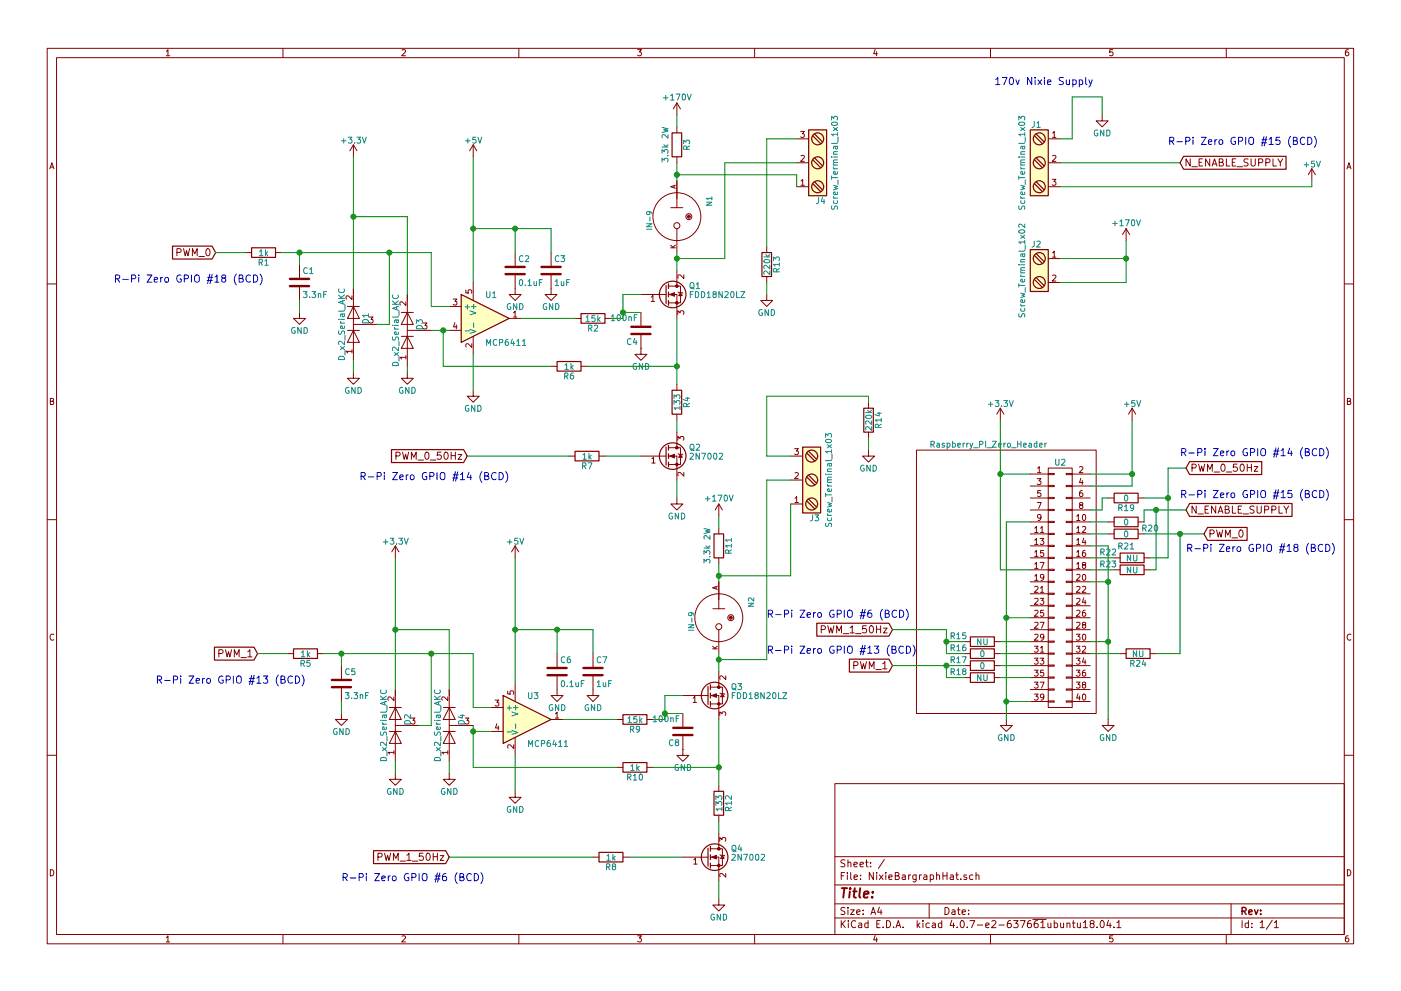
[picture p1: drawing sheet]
EESchema Schematic File Version 2
LIBS:power
LIBS:device
LIBS:switches
LIBS:relays
LIBS:motors
LIBS:transistors
LIBS:conn
LIBS:linear
LIBS:regul
LIBS:74xx
LIBS:cmos4000
LIBS:adc-dac
LIBS:memory
LIBS:xilinx
LIBS:microcontrollers
LIBS:dsp
LIBS:microchip
LIBS:analog_switches
LIBS:motorola
LIBS:texas
LIBS:intel
LIBS:audio
LIBS:interface
LIBS:digital-audio
LIBS:philips
LIBS:display
LIBS:cypress
LIBS:siliconi
LIBS:opto
LIBS:atmel
LIBS:contrib
LIBS:valves
LIBS:NixieBargraphHat-newparts
LIBS:nixies-us
LIBS:ETAclock
LIBS:ETAclock-cache
LIBS:NixieSupply5vto170vDCMBoostMini-cache
LIBS:NixieBargraphHat-cache
EELAYER 25 0
EELAYER END
$Descr A4 11693 8268
encoding utf-8
Sheet 1 1
Title ""
Date ""
Rev ""
Comp ""
Comment1 ""
Comment2 ""
Comment3 ""
Comment4 ""
$EndDescr
Text GLabel 1800 2100 0    60   Input ~ 0
PWM_0
$Comp
L R R1
U 1 1
P 2200 2100
F 0 "R1" V 2280 2100 50  0000 C CNN
F 1 "1k" V 2200 2100 50  0000 C CNN
F 2 "" V 2130 2100 50  0001 C CNN
F 3 "" H 2200 2100 50  0001 C CNN
	1    2200 2100
	0    1    1    0   
$EndComp
$Comp
L C C1
U 1 1
P 2500 2350
F 0 "C1" H 2525 2450 50  0000 L CNN
F 1 "3.3nF" H 2525 2250 50  0000 L CNN
F 2 "" H 2538 2200 50  0001 C CNN
F 3 "" H 2500 2350 50  0001 C CNN
	1    2500 2350
	1    0    0    -1  
$EndComp
$Comp
L R R4
U 1 1
P 5650 3350
F 0 "R4" V 5730 3350 50  0000 C CNN
F 1 "133" V 5650 3350 50  0000 C CNN
F 2 "" V 5580 3350 50  0001 C CNN
F 3 "" H 5650 3350 50  0001 C CNN
	1    5650 3350
	1    0    0    -1  
$EndComp
$Comp
L R R2
U 1 1
P 4950 2650
F 0 "R2" V 5030 2650 50  0000 C CNN
F 1 "15k" V 4950 2650 50  0000 C CNN
F 2 "" V 4880 2650 50  0001 C CNN
F 3 "" H 4950 2650 50  0001 C CNN
	1    4950 2650
	0    1    1    0   
$EndComp
$Comp
L R R3
U 1 1
P 5650 1200
F 0 "R3" V 5730 1200 50  0000 C CNN
F 1 "3.3k 2W" V 5550 1200 50  0000 C CNN
F 2 "" V 5580 1200 50  0001 C CNN
F 3 "" H 5650 1200 50  0001 C CNN
	1    5650 1200
	1    0    0    -1  
$EndComp
$Comp
L 2N7002 Q2
U 1 1
P 5550 3800
F 0 "Q2" H 5750 3875 50  0000 L CNN
F 1 "2N7002" H 5750 3800 50  0000 L CNN
F 2 "TO_SOT_Packages_SMD:SOT-23" H 5750 3725 50  0001 L CIN
F 3 "" H 5550 3800 50  0001 L CNN
	1    5550 3800
	1    0    0    -1  
$EndComp
$Comp
L C C4
U 1 1
P 5350 2750
F 0 "C4" H 5375 2850 50  0000 L CNN
F 1 "100nF" H 5375 2650 50  0000 L CNN
F 2 "" H 5388 2600 50  0001 C CNN
F 3 "" H 5350 2750 50  0001 C CNN
	1    5350 2750
	-1   0    0    1   
$EndComp
$Comp
L BSP129 Q1
U 1 1
P 5550 2450
F 0 "Q1" H 5750 2525 50  0000 L CNN
F 1 "FDD18N20LZ" H 5750 2450 50  0000 L CNN
F 2 "TO_SOT_Packages_SMD:SOT-223-3Lead_TabPin2" H 5750 2375 50  0001 L CIN
F 3 "https://www.digikey.com/product-detail/en/on-semiconductor/FDD18N20LZ/FDD18N20LZCT-ND/3908087" H 5550 2450 50  0001 L CNN
	1    5550 2450
	1    0    0    -1  
$EndComp
$Comp
L MCP6001 U1
U 1 1
P 4050 2650
F 0 "U1" H 4050 2850 50  0000 L CNN
F 1 "MCP6411" H 4050 2450 50  0000 L CNN
F 2 "" H 4050 2650 50  0001 C CNN
F 3 "http://ww1.microchip.com/downloads/en/DeviceDoc/20005791B.pdf" H 4050 2850 50  0001 C CNN
	1    4050 2650
	1    0    0    -1  
$EndComp
$Comp
L GND #PWR19
U 1 1
P 5650 4150
F 0 "#PWR19" H 5650 3900 50  0001 C CNN
F 1 "GND" H 5650 4000 50  0000 C CNN
F 2 "" H 5650 4150 50  0001 C CNN
F 3 "" H 5650 4150 50  0001 C CNN
	1    5650 4150
	1    0    0    -1  
$EndComp
$Comp
L GND #PWR10
U 1 1
P 3950 3250
F 0 "#PWR10" H 3950 3000 50  0001 C CNN
F 1 "GND" H 3950 3100 50  0000 C CNN
F 2 "" H 3950 3250 50  0001 C CNN
F 3 "" H 3950 3250 50  0001 C CNN
	1    3950 3250
	1    0    0    -1  
$EndComp
$Comp
L GND #PWR1
U 1 1
P 2500 2600
F 0 "#PWR1" H 2500 2350 50  0001 C CNN
F 1 "GND" H 2500 2450 50  0000 C CNN
F 2 "" H 2500 2600 50  0001 C CNN
F 3 "" H 2500 2600 50  0001 C CNN
	1    2500 2600
	1    0    0    -1  
$EndComp
Text GLabel 3900 3800 0    60   Input ~ 0
PWM_0_50Hz
$Comp
L +170V #PWR18
U 1 1
P 5650 950
F 0 "#PWR18" H 5650 800 50  0001 C CNN
F 1 "+170V" H 5650 1100 50  0000 C CNN
F 2 "" H 5900 1000 50  0001 C CNN
F 3 "" H 5900 1000 50  0001 C CNN
	1    5650 950 
	1    0    0    -1  
$EndComp
$Comp
L IN-9 N1
U 1 1
P 5650 1800
F 0 "N1" H 5475 2050 45  0000 L BNN
F 1 "IN-9" H 5600 1550 45  0000 L BNN
F 2 "nixies-us_IN-9" H 5680 1950 20  0001 C CNN
F 3 "" H 5650 1800 60  0001 C CNN
	1    5650 1800
	0    1    1    0   
$EndComp
$Comp
L GND #PWR4
U 1 1
P 2950 3100
F 0 "#PWR4" H 2950 2850 50  0001 C CNN
F 1 "GND" H 2950 2950 50  0000 C CNN
F 2 "" H 2950 3100 50  0001 C CNN
F 3 "" H 2950 3100 50  0001 C CNN
	1    2950 3100
	1    0    0    -1  
$EndComp
$Comp
L +3.3V #PWR3
U 1 1
P 2950 1300
F 0 "#PWR3" H 2950 1150 50  0001 C CNN
F 1 "+3.3V" H 2950 1440 50  0000 C CNN
F 2 "" H 2950 1300 50  0001 C CNN
F 3 "" H 2950 1300 50  0001 C CNN
	1    2950 1300
	1    0    0    -1  
$EndComp
Text Notes 950  2350 0    60   ~ 0
R-Pi Zero GPIO #18 (BCD)
$Comp
L D_x2_Serial_AKC D1
U 1 1
P 2950 2700
F 0 "D1" H 3000 2600 50  0000 C CNN
F 1 "D_x2_Serial_AKC" H 2950 2800 50  0000 C CNN
F 2 "" H 2950 2700 50  0001 C CNN
F 3 "https://www.digikey.com/product-detail/en/nexperia-usa-inc/BAV99235/1727-4311-1-ND/2209921" H 2950 2700 50  0001 C CNN
	1    2950 2700
	0    -1   -1   0   
$EndComp
Wire Wire Line
	5650 2650 5650 3050
Wire Wire Line
	5650 3050 5650 3200
Wire Wire Line
	5650 3500 5650 3600
Wire Wire Line
	4350 2650 4800 2650
Wire Wire Line
	2350 2100 2500 2100
Wire Wire Line
	2500 2100 3250 2100
Wire Wire Line
	3250 2100 3600 2100
Wire Wire Line
	3600 2100 3600 2550
Wire Wire Line
	3600 2550 3750 2550
Wire Wire Line
	3600 2750 3700 2750
Wire Wire Line
	3700 2750 3750 2750
Connection ~ 5650 3050
Wire Wire Line
	2050 2100 1800 2100
Wire Wire Line
	2500 2600 2500 2500
Wire Wire Line
	5650 4150 5650 4000
Wire Wire Line
	3950 3250 3950 2950
Wire Wire Line
	3900 3800 4750 3800
Wire Wire Line
	5650 950  5650 1050
Wire Wire Line
	5650 2100 5650 2150
Wire Wire Line
	5650 2150 5650 2250
Wire Wire Line
	5650 1350 5650 1450
Wire Wire Line
	5650 1450 5650 1500
Wire Wire Line
	2500 2200 2500 2100
Connection ~ 2500 2100
Wire Wire Line
	2950 1300 2950 1800
Wire Wire Line
	2950 1800 2950 2400
Wire Wire Line
	3150 2700 3250 2700
Wire Wire Line
	3250 2700 3250 2100
Connection ~ 3250 2100
Wire Wire Line
	2950 3100 2950 3000
Wire Wire Line
	3950 1300 3950 1900
Wire Wire Line
	3950 1900 3950 2350
Wire Wire Line
	5200 2650 5100 2650
Wire Wire Line
	5200 2450 5200 2600
Wire Wire Line
	5200 2600 5200 2650
Wire Wire Line
	5200 2450 5350 2450
Wire Wire Line
	5200 2600 5350 2600
Connection ~ 5200 2600
$Comp
L C C2
U 1 1
P 4300 2250
F 0 "C2" H 4325 2350 50  0000 L CNN
F 1 "0.1uF" H 4325 2150 50  0000 L CNN
F 2 "" H 4338 2100 50  0001 C CNN
F 3 "" H 4300 2250 50  0001 C CNN
	1    4300 2250
	1    0    0    -1  
$EndComp
Wire Wire Line
	4300 1900 4300 2100
$Comp
L GND #PWR11
U 1 1
P 4300 2400
F 0 "#PWR11" H 4300 2150 50  0001 C CNN
F 1 "GND" H 4300 2250 50  0000 C CNN
F 2 "" H 4300 2400 50  0001 C CNN
F 3 "" H 4300 2400 50  0001 C CNN
	1    4300 2400
	1    0    0    -1  
$EndComp
$Comp
L C C3
U 1 1
P 4600 2250
F 0 "C3" H 4625 2350 50  0000 L CNN
F 1 "1uF" H 4625 2150 50  0000 L CNN
F 2 "" H 4638 2100 50  0001 C CNN
F 3 "" H 4600 2250 50  0001 C CNN
	1    4600 2250
	1    0    0    -1  
$EndComp
$Comp
L GND #PWR14
U 1 1
P 4600 2400
F 0 "#PWR14" H 4600 2150 50  0001 C CNN
F 1 "GND" H 4600 2250 50  0000 C CNN
F 2 "" H 4600 2400 50  0001 C CNN
F 3 "" H 4600 2400 50  0001 C CNN
	1    4600 2400
	1    0    0    -1  
$EndComp
Wire Wire Line
	4600 1900 4600 2100
Connection ~ 4300 1900
Text Notes 3000 4000 0    60   ~ 0
R-Pi Zero GPIO #14 (BCD)
Text GLabel 9850 1350 2    60   Input ~ 0
N_ENABLE_SUPPLY
Text Notes 9750 1200 0    60   ~ 0
R-Pi Zero GPIO #15 (BCD)\n
$Comp
L Raspberry_PI_Zero_Hat U2
U 1 1
P 8450 4800
F 0 "U2" H 8850 5750 50  0000 C CNN
F 1 "Raspberry_PI_Zero_Header" H 8250 5900 50  0000 C CNN
F 2 "" H 8850 3700 50  0000 C CNN
F 3 "" H 8850 3700 50  0000 C CNN
	1    8450 4800
	1    0    0    -1  
$EndComp
$Comp
L Screw_Terminal_1x03 J1
U 1 1
P 8650 1350
F 0 "J1" H 8650 1700 50  0000 C TNN
F 1 "Screw_Terminal_1x03" V 8500 1350 50  0000 C TNN
F 2 "" H 8650 1025 50  0001 C CNN
F 3 "" H 8625 1450 50  0001 C CNN
	1    8650 1350
	1    0    0    -1  
$EndComp
$Comp
L Screw_Terminal_1x02 J2
U 1 1
P 8650 2250
F 0 "J2" H 8650 2500 50  0000 C TNN
F 1 "Screw_Terminal_1x02" V 8500 2250 50  0000 C TNN
F 2 "" H 8650 2025 50  0001 C CNN
F 3 "" H 8625 2250 50  0001 C CNN
	1    8650 2250
	1    0    0    -1  
$EndComp
$Comp
L +170V #PWR29
U 1 1
P 9400 2000
F 0 "#PWR29" H 9400 1850 50  0001 C CNN
F 1 "+170V" H 9400 2150 50  0000 C CNN
F 2 "" H 9650 2050 50  0001 C CNN
F 3 "" H 9650 2050 50  0001 C CNN
	1    9400 2000
	1    0    0    -1  
$EndComp
Wire Wire Line
	8850 2150 9400 2150
Wire Wire Line
	9400 2000 9400 2150
Wire Wire Line
	9400 2150 9400 2350
Wire Wire Line
	9400 2350 8850 2350
Connection ~ 9400 2150
$Comp
L GND #PWR27
U 1 1
P 9200 950
F 0 "#PWR27" H 9200 700 50  0001 C CNN
F 1 "GND" H 9200 800 50  0000 C CNN
F 2 "" H 9200 950 50  0001 C CNN
F 3 "" H 9200 950 50  0001 C CNN
	1    9200 950 
	1    0    0    -1  
$EndComp
Wire Wire Line
	8850 1150 8950 1150
Wire Wire Line
	8950 1150 8950 800 
Wire Wire Line
	8950 800  9200 800 
Wire Wire Line
	9200 800  9200 950 
Text Notes 8300 700  0    60   ~ 0
170v Nixie Supply \n
Wire Wire Line
	9850 1350 8850 1350
$Comp
L +5V #PWR31
U 1 1
P 10950 1500
F 0 "#PWR31" H 10950 1350 50  0001 C CNN
F 1 "+5V" H 10950 1640 50  0000 C CNN
F 2 "" H 10950 1500 50  0001 C CNN
F 3 "" H 10950 1500 50  0001 C CNN
	1    10950 1500
	1    0    0    -1  
$EndComp
Wire Wire Line
	8850 1550 10950 1550
Wire Wire Line
	10950 1550 10950 1500
Text GLabel 9900 4250 2    60   Input ~ 0
N_ENABLE_SUPPLY
Text Notes 9850 4150 0    60   ~ 0
R-Pi Zero GPIO #15 (BCD)\n
Wire Wire Line
	9550 4350 9550 4250
Wire Wire Line
	9550 4250 9650 4250
Wire Wire Line
	9650 4250 9900 4250
Text Notes 9900 4600 0    60   ~ 0
R-Pi Zero GPIO #18 (BCD)
Text GLabel 10050 4450 2    60   Input ~ 0
PWM_0
Wire Wire Line
	9100 4850 9250 4850
Wire Wire Line
	9250 4550 9250 4850
Wire Wire Line
	9250 4850 9250 5350
Wire Wire Line
	9250 5350 9250 6000
Wire Wire Line
	9100 5350 9250 5350
Connection ~ 9250 4850
$Comp
L GND #PWR26
U 1 1
P 8400 6000
F 0 "#PWR26" H 8400 5750 50  0001 C CNN
F 1 "GND" H 8400 5850 50  0000 C CNN
F 2 "" H 8400 6000 50  0001 C CNN
F 3 "" H 8400 6000 50  0001 C CNN
	1    8400 6000
	1    0    0    -1  
$EndComp
Wire Wire Line
	8400 5850 8600 5850
Wire Wire Line
	8400 4350 8400 5150
Wire Wire Line
	8400 5150 8400 5850
Wire Wire Line
	8400 5850 8400 6000
Wire Wire Line
	8600 5150 8400 5150
Connection ~ 8400 5850
Wire Wire Line
	8600 4350 8400 4350
Connection ~ 8400 5150
$Comp
L +5V #PWR30
U 1 1
P 9450 3500
F 0 "#PWR30" H 9450 3350 50  0001 C CNN
F 1 "+5V" H 9450 3640 50  0000 C CNN
F 2 "" H 9450 3500 50  0001 C CNN
F 3 "" H 9450 3500 50  0001 C CNN
	1    9450 3500
	1    0    0    -1  
$EndComp
Wire Wire Line
	9450 4050 9100 4050
Wire Wire Line
	9450 3500 9450 3950
Wire Wire Line
	9450 3950 9450 4050
Wire Wire Line
	9100 3950 9450 3950
Connection ~ 9450 3950
$Comp
L +3.3V #PWR25
U 1 1
P 8350 3500
F 0 "#PWR25" H 8350 3350 50  0001 C CNN
F 1 "+3.3V" H 8350 3640 50  0000 C CNN
F 2 "" H 8350 3500 50  0001 C CNN
F 3 "" H 8350 3500 50  0001 C CNN
	1    8350 3500
	1    0    0    -1  
$EndComp
Wire Wire Line
	8600 3950 8350 3950
Wire Wire Line
	8350 3500 8350 3950
Wire Wire Line
	8350 3950 8350 4750
Wire Wire Line
	8350 4750 8600 4750
Connection ~ 8350 3950
$Comp
L GND #PWR28
U 1 1
P 9250 6000
F 0 "#PWR28" H 9250 5750 50  0001 C CNN
F 1 "GND" H 9250 5850 50  0000 C CNN
F 2 "" H 9250 6000 50  0001 C CNN
F 3 "" H 9250 6000 50  0001 C CNN
	1    9250 6000
	1    0    0    -1  
$EndComp
Connection ~ 9250 5350
Wire Wire Line
	9100 4550 9250 4550
Text Notes 9850 3800 0    60   ~ 0
R-Pi Zero GPIO #14 (BCD)
Text GLabel 9900 3900 2    60   Input ~ 0
PWM_0_50Hz
Wire Wire Line
	3950 1900 4300 1900
Wire Wire Line
	4300 1900 4600 1900
$Comp
L +5V #PWR9
U 1 1
P 3950 1300
F 0 "#PWR9" H 3950 1150 50  0001 C CNN
F 1 "+5V" H 3950 1440 50  0000 C CNN
F 2 "" H 3950 1300 50  0001 C CNN
F 3 "" H 3950 1300 50  0001 C CNN
	1    3950 1300
	1    0    0    -1  
$EndComp
Connection ~ 3950 1900
Text GLabel 2150 5450 0    60   Input ~ 0
PWM_1
$Comp
L R R5
U 1 1
P 2550 5450
F 0 "R5" V 2630 5450 50  0000 C CNN
F 1 "1k" V 2550 5450 50  0000 C CNN
F 2 "" V 2480 5450 50  0001 C CNN
F 3 "" H 2550 5450 50  0001 C CNN
	1    2550 5450
	0    1    1    0   
$EndComp
$Comp
L C C5
U 1 1
P 2850 5700
F 0 "C5" H 2875 5800 50  0000 L CNN
F 1 "3.3nF" H 2875 5600 50  0000 L CNN
F 2 "" H 2888 5550 50  0001 C CNN
F 3 "" H 2850 5700 50  0001 C CNN
	1    2850 5700
	1    0    0    -1  
$EndComp
$Comp
L R R12
U 1 1
P 6000 6700
F 0 "R12" V 6080 6700 50  0000 C CNN
F 1 "133" V 6000 6700 50  0000 C CNN
F 2 "" V 5930 6700 50  0001 C CNN
F 3 "" H 6000 6700 50  0001 C CNN
	1    6000 6700
	1    0    0    -1  
$EndComp
$Comp
L R R9
U 1 1
P 5300 6000
F 0 "R9" V 5380 6000 50  0000 C CNN
F 1 "15k" V 5300 6000 50  0000 C CNN
F 2 "" V 5230 6000 50  0001 C CNN
F 3 "" H 5300 6000 50  0001 C CNN
	1    5300 6000
	0    1    1    0   
$EndComp
$Comp
L R R11
U 1 1
P 6000 4550
F 0 "R11" V 6080 4550 50  0000 C CNN
F 1 "3.3k 2W" V 5900 4550 50  0000 C CNN
F 2 "" V 5930 4550 50  0001 C CNN
F 3 "" H 6000 4550 50  0001 C CNN
	1    6000 4550
	1    0    0    -1  
$EndComp
$Comp
L 2N7002 Q4
U 1 1
P 5900 7150
F 0 "Q4" H 6100 7225 50  0000 L CNN
F 1 "2N7002" H 6100 7150 50  0000 L CNN
F 2 "TO_SOT_Packages_SMD:SOT-23" H 6100 7075 50  0001 L CIN
F 3 "" H 5900 7150 50  0001 L CNN
	1    5900 7150
	1    0    0    -1  
$EndComp
$Comp
L C C8
U 1 1
P 5700 6100
F 0 "C8" H 5725 6200 50  0000 L CNN
F 1 "100nF" H 5725 6000 50  0000 L CNN
F 2 "" H 5738 5950 50  0001 C CNN
F 3 "" H 5700 6100 50  0001 C CNN
	1    5700 6100
	-1   0    0    1   
$EndComp
$Comp
L BSP129 Q3
U 1 1
P 5900 5800
F 0 "Q3" H 6100 5875 50  0000 L CNN
F 1 "FDD18N20LZ" H 6100 5800 50  0000 L CNN
F 2 "TO_SOT_Packages_SMD:SOT-223-3Lead_TabPin2" H 6100 5725 50  0001 L CIN
F 3 "https://www.digikey.com/product-detail/en/on-semiconductor/FDD18N20LZ/FDD18N20LZCT-ND/3908087" H 5900 5800 50  0001 L CNN
	1    5900 5800
	1    0    0    -1  
$EndComp
$Comp
L MCP6001 U3
U 1 1
P 4400 6000
F 0 "U3" H 4400 6200 50  0000 L CNN
F 1 "MCP6411" H 4400 5800 50  0000 L CNN
F 2 "" H 4400 6000 50  0001 C CNN
F 3 "http://ww1.microchip.com/downloads/en/DeviceDoc/20005791B.pdf" H 4400 6200 50  0001 C CNN
	1    4400 6000
	1    0    0    -1  
$EndComp
$Comp
L GND #PWR22
U 1 1
P 6000 7500
F 0 "#PWR22" H 6000 7250 50  0001 C CNN
F 1 "GND" H 6000 7350 50  0000 C CNN
F 2 "" H 6000 7500 50  0001 C CNN
F 3 "" H 6000 7500 50  0001 C CNN
	1    6000 7500
	1    0    0    -1  
$EndComp
$Comp
L GND #PWR13
U 1 1
P 4300 6600
F 0 "#PWR13" H 4300 6350 50  0001 C CNN
F 1 "GND" H 4300 6450 50  0000 C CNN
F 2 "" H 4300 6600 50  0001 C CNN
F 3 "" H 4300 6600 50  0001 C CNN
	1    4300 6600
	1    0    0    -1  
$EndComp
$Comp
L GND #PWR2
U 1 1
P 2850 5950
F 0 "#PWR2" H 2850 5700 50  0001 C CNN
F 1 "GND" H 2850 5800 50  0000 C CNN
F 2 "" H 2850 5950 50  0001 C CNN
F 3 "" H 2850 5950 50  0001 C CNN
	1    2850 5950
	1    0    0    -1  
$EndComp
Text GLabel 3750 7150 0    60   Input ~ 0
PWM_1_50Hz
$Comp
L +170V #PWR21
U 1 1
P 6000 4300
F 0 "#PWR21" H 6000 4150 50  0001 C CNN
F 1 "+170V" H 6000 4450 50  0000 C CNN
F 2 "" H 6250 4350 50  0001 C CNN
F 3 "" H 6250 4350 50  0001 C CNN
	1    6000 4300
	1    0    0    -1  
$EndComp
$Comp
L IN-9 N2
U 1 1
P 6000 5150
F 0 "N2" H 5825 5400 45  0000 L BNN
F 1 "IN-9" H 5950 4900 45  0000 L BNN
F 2 "nixies-us_IN-9" H 6030 5300 20  0001 C CNN
F 3 "" H 6000 5150 60  0001 C CNN
	1    6000 5150
	0    1    1    0   
$EndComp
$Comp
L GND #PWR6
U 1 1
P 3300 6450
F 0 "#PWR6" H 3300 6200 50  0001 C CNN
F 1 "GND" H 3300 6300 50  0000 C CNN
F 2 "" H 3300 6450 50  0001 C CNN
F 3 "" H 3300 6450 50  0001 C CNN
	1    3300 6450
	1    0    0    -1  
$EndComp
$Comp
L +3.3V #PWR5
U 1 1
P 3300 4650
F 0 "#PWR5" H 3300 4500 50  0001 C CNN
F 1 "+3.3V" H 3300 4790 50  0000 C CNN
F 2 "" H 3300 4650 50  0001 C CNN
F 3 "" H 3300 4650 50  0001 C CNN
	1    3300 4650
	1    0    0    -1  
$EndComp
Text Notes 1300 5700 0    60   ~ 0
R-Pi Zero GPIO #13 (BCD)
$Comp
L D_x2_Serial_AKC D2
U 1 1
P 3300 6050
F 0 "D2" H 3350 5950 50  0000 C CNN
F 1 "D_x2_Serial_AKC" H 3300 6150 50  0000 C CNN
F 2 "" H 3300 6050 50  0001 C CNN
F 3 "https://www.digikey.com/product-detail/en/nexperia-usa-inc/BAV99235/1727-4311-1-ND/2209921" H 3300 6050 50  0001 C CNN
	1    3300 6050
	0    -1   -1   0   
$EndComp
Wire Wire Line
	6000 6000 6000 6400
Wire Wire Line
	6000 6400 6000 6550
Wire Wire Line
	6000 6850 6000 6950
Wire Wire Line
	4700 6000 5150 6000
Wire Wire Line
	2700 5450 2850 5450
Wire Wire Line
	2850 5450 3600 5450
Wire Wire Line
	3600 5450 3950 5450
Wire Wire Line
	3950 5450 3950 5900
Wire Wire Line
	3950 5900 4100 5900
Wire Wire Line
	4100 6100 3950 6100
Wire Wire Line
	3950 6050 3950 6100
Wire Wire Line
	3950 6100 3950 6400
Connection ~ 6000 6400
Wire Wire Line
	2400 5450 2150 5450
Wire Wire Line
	2850 5950 2850 5850
Wire Wire Line
	6000 7500 6000 7350
Wire Wire Line
	4300 6600 4300 6300
Wire Wire Line
	3750 7150 4950 7150
Wire Wire Line
	6000 4300 6000 4400
Wire Wire Line
	6000 5450 6000 5500
Wire Wire Line
	6000 5500 6000 5600
Wire Wire Line
	6000 4700 6000 4800
Wire Wire Line
	6000 4800 6000 4850
Wire Wire Line
	2850 5550 2850 5450
Connection ~ 2850 5450
Wire Wire Line
	3300 4650 3300 5250
Wire Wire Line
	3300 5250 3300 5750
Wire Wire Line
	3500 6050 3600 6050
Wire Wire Line
	3600 6050 3600 5450
Connection ~ 3600 5450
Wire Wire Line
	3300 6450 3300 6350
Wire Wire Line
	4300 4650 4300 5250
Wire Wire Line
	4300 5250 4300 5700
Wire Wire Line
	5550 6000 5450 6000
Wire Wire Line
	5550 5800 5550 5950
Wire Wire Line
	5550 5950 5550 6000
Wire Wire Line
	5550 5800 5700 5800
Wire Wire Line
	5550 5950 5700 5950
Connection ~ 5550 5950
$Comp
L C C6
U 1 1
P 4650 5600
F 0 "C6" H 4675 5700 50  0000 L CNN
F 1 "0.1uF" H 4675 5500 50  0000 L CNN
F 2 "" H 4688 5450 50  0001 C CNN
F 3 "" H 4650 5600 50  0001 C CNN
	1    4650 5600
	1    0    0    -1  
$EndComp
Wire Wire Line
	4650 5250 4650 5450
$Comp
L GND #PWR15
U 1 1
P 4650 5750
F 0 "#PWR15" H 4650 5500 50  0001 C CNN
F 1 "GND" H 4650 5600 50  0000 C CNN
F 2 "" H 4650 5750 50  0001 C CNN
F 3 "" H 4650 5750 50  0001 C CNN
	1    4650 5750
	1    0    0    -1  
$EndComp
$Comp
L C C7
U 1 1
P 4950 5600
F 0 "C7" H 4975 5700 50  0000 L CNN
F 1 "1uF" H 4975 5500 50  0000 L CNN
F 2 "" H 4988 5450 50  0001 C CNN
F 3 "" H 4950 5600 50  0001 C CNN
	1    4950 5600
	1    0    0    -1  
$EndComp
$Comp
L GND #PWR16
U 1 1
P 4950 5750
F 0 "#PWR16" H 4950 5500 50  0001 C CNN
F 1 "GND" H 4950 5600 50  0000 C CNN
F 2 "" H 4950 5750 50  0001 C CNN
F 3 "" H 4950 5750 50  0001 C CNN
	1    4950 5750
	1    0    0    -1  
$EndComp
Wire Wire Line
	4950 5250 4950 5450
Connection ~ 4650 5250
Text Notes 2850 7350 0    60   ~ 0
R-Pi Zero GPIO #6 (BCD)
Wire Wire Line
	4300 5250 4650 5250
Wire Wire Line
	4650 5250 4950 5250
$Comp
L +5V #PWR12
U 1 1
P 4300 4650
F 0 "#PWR12" H 4300 4500 50  0001 C CNN
F 1 "+5V" H 4300 4790 50  0000 C CNN
F 2 "" H 4300 4650 50  0001 C CNN
F 3 "" H 4300 4650 50  0001 C CNN
	1    4300 4650
	1    0    0    -1  
$EndComp
Connection ~ 4300 5250
Wire Wire Line
	9750 3900 9750 4150
Wire Wire Line
	9750 4150 9750 4650
Wire Wire Line
	9750 3900 9900 3900
Text GLabel 7450 5550 0    60   Input ~ 0
PWM_1
Text Notes 6400 5450 0    60   ~ 0
R-Pi Zero GPIO #13 (BCD)
Text Notes 6400 5150 0    60   ~ 0
R-Pi Zero GPIO #6 (BCD)
Text GLabel 7450 5250 0    60   Input ~ 0
PWM_1_50Hz
Wire Wire Line
	7900 5250 7900 5350
Wire Wire Line
	7900 5350 7900 5450
Wire Wire Line
	7900 5250 7450 5250
$Comp
L GND #PWR20
U 1 1
P 5700 6250
F 0 "#PWR20" H 5700 6000 50  0001 C CNN
F 1 "GND" H 5700 6100 50  0000 C CNN
F 2 "" H 5700 6250 50  0001 C CNN
F 3 "" H 5700 6250 50  0001 C CNN
	1    5700 6250
	1    0    0    -1  
$EndComp
Wire Wire Line
	5700 6250 5700 6250
$Comp
L GND #PWR17
U 1 1
P 5350 2900
F 0 "#PWR17" H 5350 2650 50  0001 C CNN
F 1 "GND" H 5350 2750 50  0000 C CNN
F 2 "" H 5350 2900 50  0001 C CNN
F 3 "" H 5350 2900 50  0001 C CNN
	1    5350 2900
	1    0    0    -1  
$EndComp
Wire Wire Line
	5350 2900 5350 2900
$Comp
L R R6
U 1 1
P 4750 3050
F 0 "R6" V 4830 3050 50  0000 C CNN
F 1 "1k" V 4750 3050 50  0000 C CNN
F 2 "" V 4680 3050 50  0001 C CNN
F 3 "" H 4750 3050 50  0001 C CNN
	1    4750 3050
	0    1    1    0   
$EndComp
Wire Wire Line
	4900 3050 5650 3050
$Comp
L R R10
U 1 1
P 5300 6400
F 0 "R10" V 5380 6400 50  0000 C CNN
F 1 "1k" V 5300 6400 50  0000 C CNN
F 2 "" V 5230 6400 50  0001 C CNN
F 3 "" H 5300 6400 50  0001 C CNN
	1    5300 6400
	0    1    1    0   
$EndComp
Wire Wire Line
	5450 6400 6000 6400
Wire Wire Line
	3950 6400 5150 6400
$Comp
L R R8
U 1 1
P 5100 7150
F 0 "R8" V 5180 7150 50  0000 C CNN
F 1 "1k" V 5100 7150 50  0000 C CNN
F 2 "" V 5030 7150 50  0001 C CNN
F 3 "" H 5100 7150 50  0001 C CNN
	1    5100 7150
	0    1    1    0   
$EndComp
Wire Wire Line
	5250 7150 5700 7150
$Comp
L R R7
U 1 1
P 4900 3800
F 0 "R7" V 4980 3800 50  0000 C CNN
F 1 "1k" V 4900 3800 50  0000 C CNN
F 2 "" V 4830 3800 50  0001 C CNN
F 3 "" H 4900 3800 50  0001 C CNN
	1    4900 3800
	0    1    1    0   
$EndComp
Wire Wire Line
	5050 3800 5350 3800
$Comp
L Screw_Terminal_1x03 J4
U 1 1
P 6850 1350
F 0 "J4" H 6850 1700 50  0000 C TNN
F 1 "Screw_Terminal_1x03" V 6700 1350 50  0000 C TNN
F 2 "" H 6850 1025 50  0001 C CNN
F 3 "" H 6825 1450 50  0001 C CNN
	1    6850 1350
	-1   0    0    1   
$EndComp
$Comp
L Screw_Terminal_1x03 J3
U 1 1
P 6800 4000
F 0 "J3" H 6800 4350 50  0000 C TNN
F 1 "Screw_Terminal_1x03" V 6650 4000 50  0000 C TNN
F 2 "" H 6800 3675 50  0001 C CNN
F 3 "" H 6775 4100 50  0001 C CNN
	1    6800 4000
	-1   0    0    1   
$EndComp
Wire Wire Line
	6600 4200 6600 4800
Wire Wire Line
	6600 4800 6000 4800
Connection ~ 6000 4800
Wire Wire Line
	6000 5500 6400 5500
Wire Wire Line
	6400 5500 6400 4000
Wire Wire Line
	6400 4000 6600 4000
Connection ~ 6000 5500
Wire Wire Line
	6650 1550 6650 1450
Wire Wire Line
	6650 1450 5650 1450
Connection ~ 5650 1450
Wire Wire Line
	6650 1350 6050 1350
Wire Wire Line
	6050 1350 6050 2150
Wire Wire Line
	6050 2150 5650 2150
Connection ~ 5650 2150
$Comp
L R R13
U 1 1
P 6400 2200
F 0 "R13" V 6480 2200 50  0000 C CNN
F 1 "220k" V 6400 2200 50  0000 C CNN
F 2 "" V 6330 2200 50  0001 C CNN
F 3 "" H 6400 2200 50  0001 C CNN
	1    6400 2200
	1    0    0    -1  
$EndComp
$Comp
L GND #PWR23
U 1 1
P 6400 2450
F 0 "#PWR23" H 6400 2200 50  0001 C CNN
F 1 "GND" H 6400 2300 50  0000 C CNN
F 2 "" H 6400 2450 50  0001 C CNN
F 3 "" H 6400 2450 50  0001 C CNN
	1    6400 2450
	1    0    0    -1  
$EndComp
Wire Wire Line
	6650 1150 6400 1150
Wire Wire Line
	6400 1150 6400 2050
Wire Wire Line
	6400 2450 6400 2350
$Comp
L R R14
U 1 1
P 7250 3500
F 0 "R14" V 7330 3500 50  0000 C CNN
F 1 "220k" V 7250 3500 50  0000 C CNN
F 2 "" V 7180 3500 50  0001 C CNN
F 3 "" H 7250 3500 50  0001 C CNN
	1    7250 3500
	1    0    0    -1  
$EndComp
$Comp
L GND #PWR24
U 1 1
P 7250 3750
F 0 "#PWR24" H 7250 3500 50  0001 C CNN
F 1 "GND" H 7250 3600 50  0000 C CNN
F 2 "" H 7250 3750 50  0001 C CNN
F 3 "" H 7250 3750 50  0001 C CNN
	1    7250 3750
	1    0    0    -1  
$EndComp
Wire Wire Line
	7250 3750 7250 3650
Wire Wire Line
	7250 3350 7250 3300
Wire Wire Line
	7250 3300 6400 3300
Wire Wire Line
	6400 3300 6400 3800
Wire Wire Line
	6400 3800 6600 3800
$Comp
L D_x2_Serial_AKC D3
U 1 1
P 3400 2750
F 0 "D3" H 3450 2650 50  0000 C CNN
F 1 "D_x2_Serial_AKC" H 3400 2850 50  0000 C CNN
F 2 "" H 3400 2750 50  0001 C CNN
F 3 "https://www.digikey.com/product-detail/en/nexperia-usa-inc/BAV99235/1727-4311-1-ND/2209921" H 3400 2750 50  0001 C CNN
	1    3400 2750
	0    -1   -1   0   
$EndComp
$Comp
L GND #PWR7
U 1 1
P 3400 3100
F 0 "#PWR7" H 3400 2850 50  0001 C CNN
F 1 "GND" H 3400 2950 50  0000 C CNN
F 2 "" H 3400 3100 50  0001 C CNN
F 3 "" H 3400 3100 50  0001 C CNN
	1    3400 3100
	1    0    0    -1  
$EndComp
Wire Wire Line
	3400 3100 3400 3050
Wire Wire Line
	3400 2450 3400 1800
Wire Wire Line
	3400 1800 2950 1800
Connection ~ 2950 1800
Wire Wire Line
	3700 2750 3700 3050
Connection ~ 3700 2750
Wire Wire Line
	3700 3050 4600 3050
$Comp
L D_x2_Serial_AKC D4
U 1 1
P 3750 6050
F 0 "D4" H 3800 5950 50  0000 C CNN
F 1 "D_x2_Serial_AKC" H 3750 6150 50  0000 C CNN
F 2 "" H 3750 6050 50  0001 C CNN
F 3 "https://www.digikey.com/product-detail/en/nexperia-usa-inc/BAV99235/1727-4311-1-ND/2209921" H 3750 6050 50  0001 C CNN
	1    3750 6050
	0    -1   -1   0   
$EndComp
$Comp
L GND #PWR8
U 1 1
P 3750 6450
F 0 "#PWR8" H 3750 6200 50  0001 C CNN
F 1 "GND" H 3750 6300 50  0000 C CNN
F 2 "" H 3750 6450 50  0001 C CNN
F 3 "" H 3750 6450 50  0001 C CNN
	1    3750 6450
	1    0    0    -1  
$EndComp
Wire Wire Line
	3750 6450 3750 6350
Wire Wire Line
	3300 5250 3750 5250
Wire Wire Line
	3750 5250 3750 5750
Connection ~ 3300 5250
Connection ~ 3950 6100
$Comp
L R R16
U 1 1
P 8200 5450
F 0 "R16" V 8150 5250 50  0000 C CNN
F 1 "0" V 8200 5450 50  0000 C CNN
F 2 "" V 8130 5450 50  0001 C CNN
F 3 "" H 8200 5450 50  0001 C CNN
	1    8200 5450
	0    1    1    0   
$EndComp
$Comp
L R R17
U 1 1
P 8200 5550
F 0 "R17" V 8150 5350 50  0000 C CNN
F 1 "0" V 8200 5550 50  0000 C CNN
F 2 "" V 8130 5550 50  0001 C CNN
F 3 "" H 8200 5550 50  0001 C CNN
	1    8200 5550
	0    1    1    0   
$EndComp
$Comp
L R R18
U 1 1
P 8200 5650
F 0 "R18" V 8150 5450 50  0000 C CNN
F 1 "NU" V 8200 5650 50  0000 C CNN
F 2 "" V 8130 5650 50  0001 C CNN
F 3 "" H 8200 5650 50  0001 C CNN
	1    8200 5650
	0    1    1    0   
$EndComp
Wire Wire Line
	7450 5550 7900 5550
Wire Wire Line
	7900 5550 8050 5550
Wire Wire Line
	8350 5550 8600 5550
Wire Wire Line
	8350 5650 8600 5650
Wire Wire Line
	7900 5450 8050 5450
$Comp
L R R15
U 1 1
P 8200 5350
F 0 "R15" V 8150 5150 50  0000 C CNN
F 1 "NU" V 8200 5350 50  0000 C CNN
F 2 "" V 8130 5350 50  0001 C CNN
F 3 "" H 8200 5350 50  0001 C CNN
	1    8200 5350
	0    1    1    0   
$EndComp
Wire Wire Line
	8050 5350 7900 5350
Connection ~ 7900 5350
Wire Wire Line
	8050 5650 7900 5650
Wire Wire Line
	7900 5650 7900 5550
Connection ~ 7900 5550
Wire Wire Line
	8350 5350 8600 5350
Wire Wire Line
	8350 5450 8600 5450
$Comp
L R R20
U 1 1
P 9400 4350
F 0 "R20" V 9450 4550 50  0000 C CNN
F 1 "0" V 9400 4350 50  0000 C CNN
F 2 "" V 9330 4350 50  0001 C CNN
F 3 "" H 9400 4350 50  0001 C CNN
	1    9400 4350
	0    1    1    0   
$EndComp
$Comp
L R R21
U 1 1
P 9400 4450
F 0 "R21" V 9500 4450 50  0000 C CNN
F 1 "0" V 9400 4450 50  0000 C CNN
F 2 "" V 9330 4450 50  0001 C CNN
F 3 "" H 9400 4450 50  0001 C CNN
	1    9400 4450
	0    1    1    0   
$EndComp
Wire Wire Line
	9550 4450 9850 4450
Wire Wire Line
	9850 4450 10050 4450
$Comp
L R R24
U 1 1
P 9500 5450
F 0 "R24" V 9580 5450 50  0000 C CNN
F 1 "NU" V 9500 5450 50  0000 C CNN
F 2 "" V 9430 5450 50  0001 C CNN
F 3 "" H 9500 5450 50  0001 C CNN
	1    9500 5450
	0    1    1    0   
$EndComp
Wire Wire Line
	9100 5450 9350 5450
Wire Wire Line
	9850 4450 9850 5450
Wire Wire Line
	9850 5450 9650 5450
Connection ~ 9850 4450
$Comp
L R R22
U 1 1
P 9450 4650
F 0 "R22" V 9400 4450 50  0000 C CNN
F 1 "NU" V 9450 4650 50  0000 C CNN
F 2 "" V 9380 4650 50  0001 C CNN
F 3 "" H 9450 4650 50  0001 C CNN
	1    9450 4650
	0    1    1    0   
$EndComp
$Comp
L R R23
U 1 1
P 9450 4750
F 0 "R23" V 9400 4550 50  0000 C CNN
F 1 "NU" V 9450 4750 50  0000 C CNN
F 2 "" V 9380 4750 50  0001 C CNN
F 3 "" H 9450 4750 50  0001 C CNN
	1    9450 4750
	0    1    1    0   
$EndComp
Wire Wire Line
	9100 4650 9300 4650
Wire Wire Line
	9300 4750 9100 4750
$Comp
L R R19
U 1 1
P 9400 4150
F 0 "R19" V 9480 4150 50  0000 C CNN
F 1 "0" V 9400 4150 50  0000 C CNN
F 2 "" V 9330 4150 50  0001 C CNN
F 3 "" H 9400 4150 50  0001 C CNN
	1    9400 4150
	0    1    1    0   
$EndComp
Wire Wire Line
	9100 4250 9200 4250
Wire Wire Line
	9200 4250 9200 4150
Wire Wire Line
	9200 4150 9250 4150
Wire Wire Line
	9100 4350 9250 4350
Wire Wire Line
	9100 4450 9250 4450
Wire Wire Line
	9550 4150 9750 4150
Wire Wire Line
	9750 4650 9600 4650
Connection ~ 9750 4150
Wire Wire Line
	9600 4750 9650 4750
Wire Wire Line
	9650 4750 9650 4250
Connection ~ 9650 4250
$EndSCHEMATC
